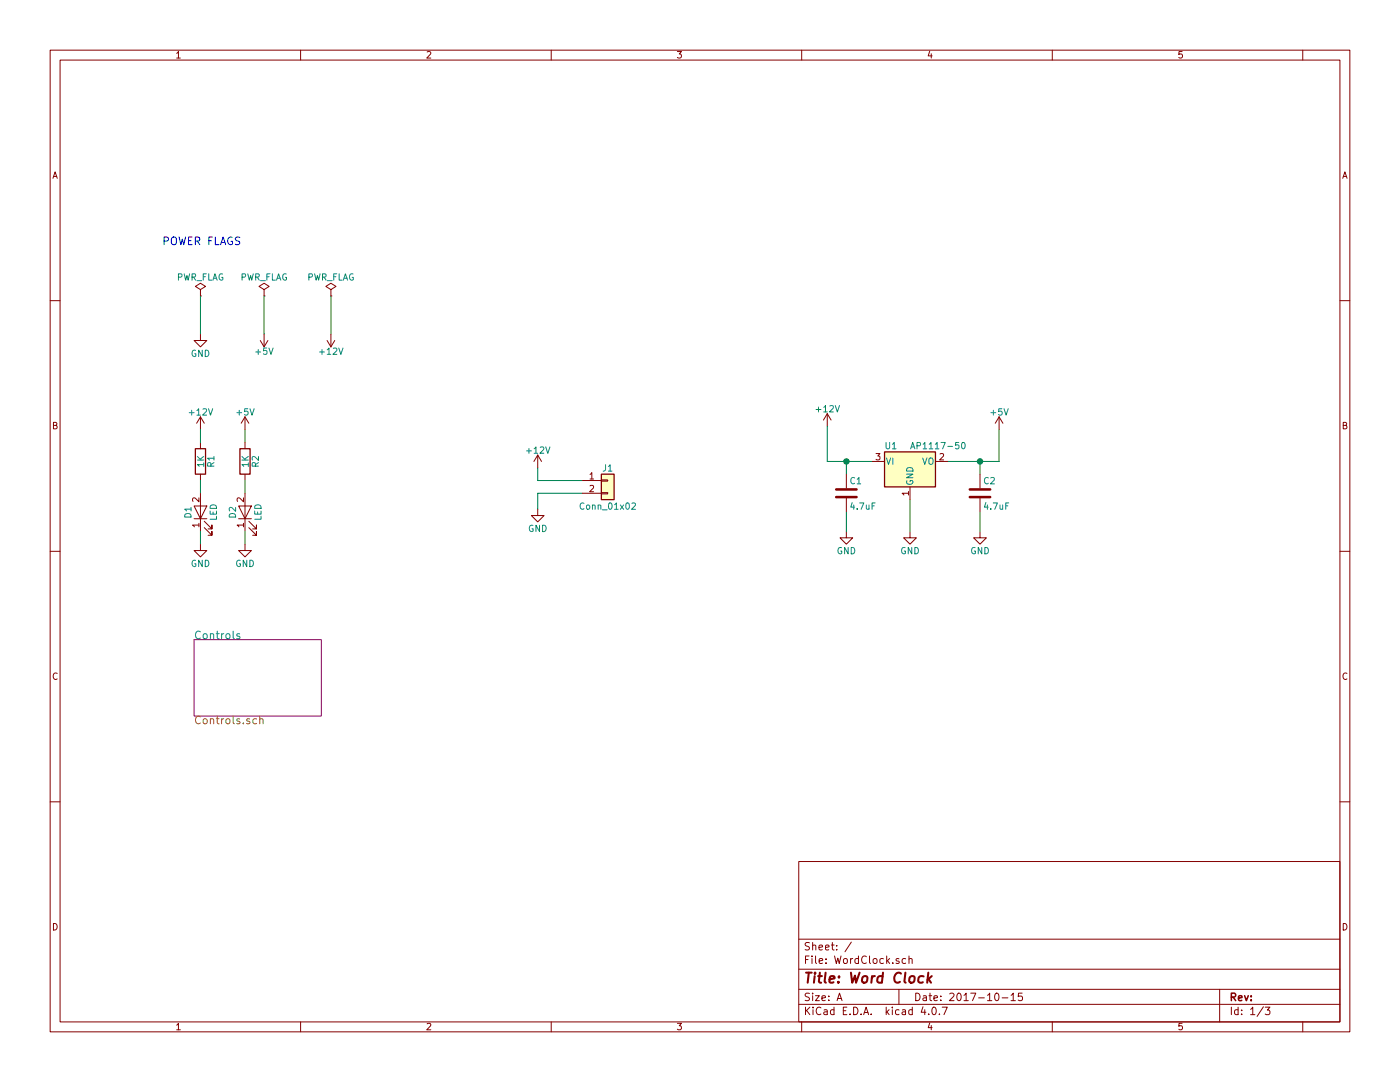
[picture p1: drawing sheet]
EESchema Schematic File Version 2
LIBS:power
LIBS:device
LIBS:switches
LIBS:relays
LIBS:motors
LIBS:transistors
LIBS:conn
LIBS:linear
LIBS:regul
LIBS:74xx
LIBS:cmos4000
LIBS:adc-dac
LIBS:memory
LIBS:xilinx
LIBS:microcontrollers
LIBS:dsp
LIBS:microchip
LIBS:analog_switches
LIBS:motorola
LIBS:texas
LIBS:intel
LIBS:audio
LIBS:interface
LIBS:digital-audio
LIBS:philips
LIBS:display
LIBS:cypress
LIBS:siliconi
LIBS:opto
LIBS:atmel
LIBS:contrib
LIBS:valves
LIBS:NUD3124
LIBS:e2c-12nu
LIBS:tiny_rtc
LIBS:WordClock-cache
EELAYER 25 0
EELAYER END
$Descr A 11000 8500
encoding utf-8
Sheet 1 3
Title "Word Clock"
Date "2017-10-15"
Rev ""
Comp ""
Comment1 ""
Comment2 ""
Comment3 ""
Comment4 ""
$EndDescr
$Comp
L PWR_FLAG #FLG01
U 1 1
P 1575 2325
F 0 "#FLG01" H 1575 2400 50  0001 C CNN
F 1 "PWR_FLAG" H 1575 2475 50  0000 C CNN
F 2 "" H 1575 2325 50  0001 C CNN
F 3 "" H 1575 2325 50  0001 C CNN
	1    1575 2325
	1    0    0    -1  
$EndComp
$Comp
L GND #PWR02
U 1 1
P 1575 2625
F 0 "#PWR02" H 1575 2375 50  0001 C CNN
F 1 "GND" H 1575 2475 50  0000 C CNN
F 2 "" H 1575 2625 50  0001 C CNN
F 3 "" H 1575 2625 50  0001 C CNN
	1    1575 2625
	1    0    0    -1  
$EndComp
$Comp
L PWR_FLAG #FLG03
U 1 1
P 2075 2325
F 0 "#FLG03" H 2075 2400 50  0001 C CNN
F 1 "PWR_FLAG" H 2075 2475 50  0000 C CNN
F 2 "" H 2075 2325 50  0001 C CNN
F 3 "" H 2075 2325 50  0001 C CNN
	1    2075 2325
	1    0    0    -1  
$EndComp
$Comp
L +5V #PWR04
U 1 1
P 2075 2625
F 0 "#PWR04" H 2075 2475 50  0001 C CNN
F 1 "+5V" H 2075 2765 50  0000 C CNN
F 2 "" H 2075 2625 50  0001 C CNN
F 3 "" H 2075 2625 50  0001 C CNN
	1    2075 2625
	-1   0    0    1   
$EndComp
Text Notes 1275 1925 0    60   ~ 0
POWER FLAGS
$Comp
L AP1117-50 U1
U 1 1
P 7150 3625
F 0 "U1" H 7000 3750 50  0000 C CNN
F 1 "AP1117-50" H 7150 3750 50  0000 L CNN
F 2 "TO_SOT_Packages_SMD:SOT-223-3_TabPin2" H 7150 3825 50  0001 C CNN
F 3 "" H 7250 3375 50  0001 C CNN
	1    7150 3625
	1    0    0    -1  
$EndComp
$Comp
L +5V #PWR05
U 1 1
P 7850 3375
F 0 "#PWR05" H 7850 3225 50  0001 C CNN
F 1 "+5V" H 7850 3515 50  0000 C CNN
F 2 "" H 7850 3375 50  0001 C CNN
F 3 "" H 7850 3375 50  0001 C CNN
	1    7850 3375
	1    0    0    -1  
$EndComp
$Comp
L GND #PWR06
U 1 1
P 7150 4175
F 0 "#PWR06" H 7150 3925 50  0001 C CNN
F 1 "GND" H 7150 4025 50  0000 C CNN
F 2 "" H 7150 4175 50  0001 C CNN
F 3 "" H 7150 4175 50  0001 C CNN
	1    7150 4175
	1    0    0    -1  
$EndComp
$Comp
L C C1
U 1 1
P 6650 3875
F 0 "C1" H 6675 3975 50  0000 L CNN
F 1 "4.7uF" H 6675 3775 50  0000 L CNN
F 2 "Capacitors_SMD:C_0805_HandSoldering" H 6688 3725 50  0001 C CNN
F 3 "" H 6650 3875 50  0001 C CNN
	1    6650 3875
	1    0    0    -1  
$EndComp
$Comp
L C C2
U 1 1
P 7700 3875
F 0 "C2" H 7725 3975 50  0000 L CNN
F 1 "4.7uF" H 7725 3775 50  0000 L CNN
F 2 "Capacitors_SMD:C_0805_HandSoldering" H 7738 3725 50  0001 C CNN
F 3 "" H 7700 3875 50  0001 C CNN
	1    7700 3875
	1    0    0    -1  
$EndComp
$Comp
L GND #PWR07
U 1 1
P 6650 4175
F 0 "#PWR07" H 6650 3925 50  0001 C CNN
F 1 "GND" H 6650 4025 50  0000 C CNN
F 2 "" H 6650 4175 50  0001 C CNN
F 3 "" H 6650 4175 50  0001 C CNN
	1    6650 4175
	1    0    0    -1  
$EndComp
$Comp
L GND #PWR08
U 1 1
P 7700 4175
F 0 "#PWR08" H 7700 3925 50  0001 C CNN
F 1 "GND" H 7700 4025 50  0000 C CNN
F 2 "" H 7700 4175 50  0001 C CNN
F 3 "" H 7700 4175 50  0001 C CNN
	1    7700 4175
	1    0    0    -1  
$EndComp
$Comp
L +12V #PWR09
U 1 1
P 6500 3350
F 0 "#PWR09" H 6500 3200 50  0001 C CNN
F 1 "+12V" H 6500 3490 50  0000 C CNN
F 2 "" H 6500 3350 50  0001 C CNN
F 3 "" H 6500 3350 50  0001 C CNN
	1    6500 3350
	1    0    0    -1  
$EndComp
$Comp
L LED D1
U 1 1
P 1575 4025
F 0 "D1" H 1575 4125 50  0000 C CNN
F 1 "LED" H 1575 3925 50  0000 C CNN
F 2 "LEDs:LED_0805_HandSoldering" H 1575 4025 50  0001 C CNN
F 3 "" H 1575 4025 50  0001 C CNN
	1    1575 4025
	0    -1   -1   0   
$EndComp
$Comp
L LED D2
U 1 1
P 1925 4025
F 0 "D2" H 1925 4125 50  0000 C CNN
F 1 "LED" H 1925 3925 50  0000 C CNN
F 2 "LEDs:LED_0805_HandSoldering" H 1925 4025 50  0001 C CNN
F 3 "" H 1925 4025 50  0001 C CNN
	1    1925 4025
	0    -1   -1   0   
$EndComp
$Comp
L GND #PWR010
U 1 1
P 1575 4275
F 0 "#PWR010" H 1575 4025 50  0001 C CNN
F 1 "GND" H 1575 4125 50  0000 C CNN
F 2 "" H 1575 4275 50  0001 C CNN
F 3 "" H 1575 4275 50  0001 C CNN
	1    1575 4275
	1    0    0    -1  
$EndComp
$Comp
L GND #PWR011
U 1 1
P 1925 4275
F 0 "#PWR011" H 1925 4025 50  0001 C CNN
F 1 "GND" H 1925 4125 50  0000 C CNN
F 2 "" H 1925 4275 50  0001 C CNN
F 3 "" H 1925 4275 50  0001 C CNN
	1    1925 4275
	1    0    0    -1  
$EndComp
$Comp
L +12V #PWR012
U 1 1
P 1575 3375
F 0 "#PWR012" H 1575 3225 50  0001 C CNN
F 1 "+12V" H 1575 3515 50  0000 C CNN
F 2 "" H 1575 3375 50  0001 C CNN
F 3 "" H 1575 3375 50  0001 C CNN
	1    1575 3375
	1    0    0    -1  
$EndComp
$Comp
L +5V #PWR013
U 1 1
P 1925 3375
F 0 "#PWR013" H 1925 3225 50  0001 C CNN
F 1 "+5V" H 1925 3515 50  0000 C CNN
F 2 "" H 1925 3375 50  0001 C CNN
F 3 "" H 1925 3375 50  0001 C CNN
	1    1925 3375
	1    0    0    -1  
$EndComp
$Comp
L R R1
U 1 1
P 1575 3625
F 0 "R1" V 1655 3625 50  0000 C CNN
F 1 "1K" V 1575 3625 50  0000 C CNN
F 2 "Resistors_SMD:R_0603_HandSoldering" V 1505 3625 50  0001 C CNN
F 3 "" H 1575 3625 50  0001 C CNN
	1    1575 3625
	1    0    0    -1  
$EndComp
$Comp
L R R2
U 1 1
P 1925 3625
F 0 "R2" V 2005 3625 50  0000 C CNN
F 1 "1K" V 1925 3625 50  0000 C CNN
F 2 "Resistors_SMD:R_0603_HandSoldering" V 1855 3625 50  0001 C CNN
F 3 "" H 1925 3625 50  0001 C CNN
	1    1925 3625
	1    0    0    -1  
$EndComp
$Sheet
S 1525 5025 1000 600 
U 59E46349
F0 "Controls" 60
F1 "Controls.sch" 60
$EndSheet
Wire Wire Line
	1575 2325 1575 2625
Wire Wire Line
	2075 2325 2075 2625
Wire Wire Line
	7450 3625 7850 3625
Wire Wire Line
	7850 3625 7850 3375
Wire Wire Line
	7150 3925 7150 4175
Wire Wire Line
	7700 3725 7700 3625
Connection ~ 7700 3625
Wire Wire Line
	7700 4025 7700 4175
Wire Wire Line
	6650 3725 6650 3625
Connection ~ 6650 3625
Wire Wire Line
	6650 4175 6650 4025
Wire Wire Line
	6500 3350 6500 3625
Wire Wire Line
	1575 3775 1575 3875
Wire Wire Line
	1575 4175 1575 4275
Wire Wire Line
	1925 4175 1925 4275
Wire Wire Line
	1925 3775 1925 3875
Wire Wire Line
	1575 3375 1575 3475
Wire Wire Line
	1925 3375 1925 3475
Wire Wire Line
	6500 3625 6850 3625
$Comp
L Conn_01x02 J1
U 1 1
P 4775 3775
F 0 "J1" H 4775 3875 50  0000 C CNN
F 1 "Conn_01x02" H 4775 3575 50  0000 C CNN
F 2 "Connectors_Phoenix:PhoenixContact_MC-G_02x3.50mm_Angled" H 4775 3775 50  0001 C CNN
F 3 "" H 4775 3775 50  0001 C CNN
	1    4775 3775
	1    0    0    -1  
$EndComp
$Comp
L GND #PWR014
U 1 1
P 4225 4000
F 0 "#PWR014" H 4225 3750 50  0001 C CNN
F 1 "GND" H 4225 3850 50  0000 C CNN
F 2 "" H 4225 4000 50  0001 C CNN
F 3 "" H 4225 4000 50  0001 C CNN
	1    4225 4000
	1    0    0    -1  
$EndComp
$Comp
L +12V #PWR015
U 1 1
P 4225 3675
F 0 "#PWR015" H 4225 3525 50  0001 C CNN
F 1 "+12V" H 4225 3815 50  0000 C CNN
F 2 "" H 4225 3675 50  0001 C CNN
F 3 "" H 4225 3675 50  0001 C CNN
	1    4225 3675
	1    0    0    -1  
$EndComp
Wire Wire Line
	4225 3675 4225 3775
Wire Wire Line
	4225 3775 4575 3775
Wire Wire Line
	4225 4000 4225 3875
Wire Wire Line
	4225 3875 4575 3875
$Comp
L PWR_FLAG #FLG016
U 1 1
P 2600 2325
F 0 "#FLG016" H 2600 2400 50  0001 C CNN
F 1 "PWR_FLAG" H 2600 2475 50  0000 C CNN
F 2 "" H 2600 2325 50  0001 C CNN
F 3 "" H 2600 2325 50  0001 C CNN
	1    2600 2325
	1    0    0    -1  
$EndComp
Wire Wire Line
	2600 2325 2600 2625
$Comp
L +12V #PWR017
U 1 1
P 2600 2625
F 0 "#PWR017" H 2600 2475 50  0001 C CNN
F 1 "+12V" H 2600 2765 50  0000 C CNN
F 2 "" H 2600 2625 50  0001 C CNN
F 3 "" H 2600 2625 50  0001 C CNN
	1    2600 2625
	-1   0    0    1   
$EndComp
$EndSCHEMATC
